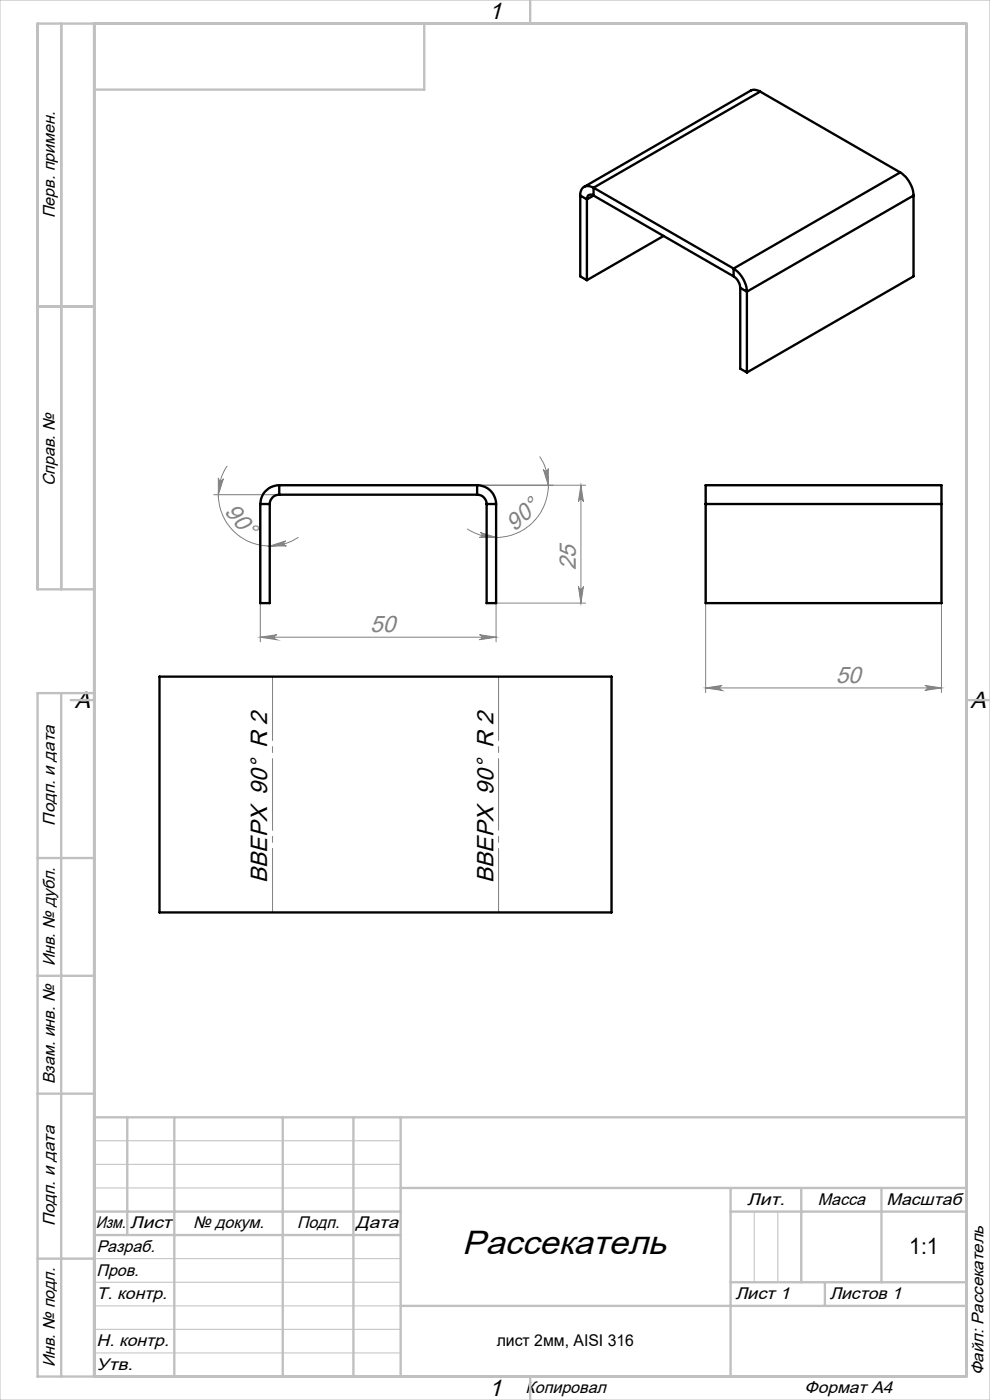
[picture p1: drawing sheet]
<svg xmlns="http://www.w3.org/2000/svg" width="210mm" height="297mm" viewBox="0 0 210 297" stroke-linecap="round" stroke-linejoin="round" font-family="sans-serif">
<g fill="none" stroke="#808080" stroke-width=".21">
<path d="M48.2 98.8a10.9 10.9 0 0 0 1.3 13.8 10.9 10.9 0 0 0 13.8 1.4M114.5 96.8a11.1 11.1 0 0 1-1.5 14 11.1 11.1 0 0 1-13.9 1.4M115.3 99.6a.54 .54 0 0 0 .5 .4 .54 .54 0 0 0 .5-.6v3.5zM45.3 104.9h13.9M46.3 101.4a.54 .54 0 0 0 .5 .6 .54 .54 0 0 0 .6-.4l-1.1 3.3zM57.2 115.8l3.4-1a.54 .54 0 0 0-.4 .5 .54 .54 0 0 0 .5 .5zM101.2 102.9h23M101.8 113l3.4 1h-3.5a.54 .54 0 0 0 .6-.4 .54 .54 0 0 0-.5-.6zM123.2 102.9v25M123.2 102.9l.6 3.5a.53 .53 0 0 0-.6-.5 .53 .53 0 0 0-.5 .5zM55.2 135.2l3.5-.5a.53 .53 0 0 0-.5 .5 .53 .53 0 0 0 .5 .5zM55.2 127.9v8.3"/>
<path d="M55.2 135.2h50M101.7 134.7l3.5 .5-3.5 .5a.53 .53 0 0 0 .5-.5 .53 .53 0 0 0-.5-.5zM122.7 124.4a.53 .53 0 0 0 .5 .6 .53 .53 0 0 0 .6-.6l-.6 3.5zM124.2 127.9h-19v8.3M149.7 127.9v19M199.7 127.9v19M149.7 145.9h50M149.7 145.9l3.5-.5a.53 .53 0 0 0-.5 .5 .53 .53 0 0 0 .5 .6zM196.2 145.4l3.5 .5-3.5 .6a.53 .53 0 0 0 .5-.6 .53 .53 0 0 0-.5-.5z"/>
</g>
<path d="M57.8 143.5v50M105.8 143.5v50" fill="none" stroke="#808080" stroke-width=".21" stroke-dasharray="15.2 1.3 1.3 1.3" stroke-dashoffset="1.7"/>
<path d="M0 0h210v297h-210zM20 242h65M20 247h65M20 252h65M160 257v15M165 257v15M20 267h65M20 272h65M20 277h65M20 282h65M20 287h65" fill="none" stroke="#c0c0c0" stroke-width=".21"/>
<g fill="none" stroke="#c0c0c0" stroke-width=".5">
<path d="M13 5v120M20 5v287M90 5v14h-70M112.5 0v5M8 65h12M20 125h-12v-120h197v287h-197v-145h12M13 147v145M15 148.5h5M205 148.5h5M8 182h12M8 207h12M8 232h12"/>
<path d="M20 237h185M27 237v25M37 237v55M60 237v55M75 237v55M85 237v55M20 257h65M85 252h120M155 252v40M155 257h50M170 252v20M187 252v20"/>
<path d="M8 267h12M20 262h65M85 277h120M155 272h50M175 272v5M112.5 292v5"/>
</g>
<g fill="#808080">
<path d="M55.2 135.2l3.5-.5a.53 .53 0 0 0-.5 .5 .53 .53 0 0 0 .5 .5zM101.7 134.7l3.5 .5-3.5 .5a.53 .53 0 0 0 .5-.5 .53 .53 0 0 0-.5-.5z"/>
<path d="M149.7 145.9l3.5-.5a.53 .53 0 0 0-.5 .5 .53 .53 0 0 0 .5 .6zM196.2 145.4l3.5 .5-3.5 .6a.53 .53 0 0 0 .5-.6 .53 .53 0 0 0-.5-.5z"/>
<path d="M101.8 113l3.4 1h-3.5a.54 .54 0 0 0 .6-.4 .54 .54 0 0 0-.5-.6zM115.3 99.6a.54 .54 0 0 0 .5 .4 .54 .54 0 0 0 .5-.6v3.5z"/>
<path d="M122.7 124.4a.53 .53 0 0 0 .5 .6 .53 .53 0 0 0 .6-.6l-.6 3.5zM123.2 102.9l.6 3.5a.53 .53 0 0 0-.6-.5 .53 .53 0 0 0-.5 .5z"/>
<path d="M46.3 101.4a.54 .54 0 0 0 .5 .6 .54 .54 0 0 0 .6-.4l-1.1 3.3zM57.2 115.8l3.4-1a.54 .54 0 0 0-.4 .5 .54 .54 0 0 0 .5 .5z"/>
</g>
<g fill="none" stroke="#000" stroke-width=".5">
<path d="M161.3 19.4l-1.2-.4-.9 .2-35.3 20.4M161.3 19.4l-35.4 20.4M161.3 19.4l29.7 17.2M125.9 39.8a1.73 1.73 0 0 0-2-.2 1.73 1.73 0 0 0-.8 1.9M125.9 39.8l29.7 17.2M125.9 39.8v1.7M191 36.6a6.4 6.4 0 0 1 2.8 4.9M191 36.6l-35.4 20.4M123.1 41.5l1.4 .8M123.1 41.5v17.1l1.4 .8M124.5 42.3v17.1M125.9 41.5a.85 .85 0 0 0-1-.1 .85 .85 0 0 0-.4 .9"/>
<path d="M125.9 41.5l29.7 17.1M125.9 41.5l-1.4 .8M140.8 50.1l-16.3 9.3M155.6 57a6.4 6.4 0 0 1 2.8 4.9M155.6 58.6a3.2 3.2 0 0 1 1.4 2.5M155.6 57v1.6M193.8 41.5l-35.4 20.4M193.8 41.5v17.1l-35.4 20.4M157 61.1l1.4 .8M157 61.1v17.1l1.4 .8M158.4 61.9v17.1M55.2 106.9h2"/>
<path d="M55.2 106.9v21h2v-21M59.2 102.9a4.1 4.1 0 0 0-4 4M59.2 104.9a1.99 1.99 0 0 0-2 2M59.2 102.9v2M59.2 104.9h42M59.2 102.9h42M101.2 104.9a1.99 1.99 0 0 1 2 2M101.2 102.9a4 4 0 0 1 4 4M101.2 102.9v2M103.2 106.9h2M103.2 106.9v21h2v-21M149.7 106.9v-4h50v4"/>
<path d="M149.7 106.9h50M149.7 106.9v21h50v-21M33.8 143.5h95.9v50.1h-95.9z"/>
</g>
<text font-size="7.1" x="98.1" y="266.1">Рассекатель</text>
<g font-size="5">
<text x="103.7" y="4.1">1</text>
<text x="15.9" y="150.1">A</text>
<text x="205.9" y="150.1">A</text>
<text x="56.7" y="187.3" transform="rotate(-90 56.7 187.3)">ВВЕРХ 90° R 2</text>
<text x="104.7" y="187.3" transform="rotate(-90 104.7 187.3)">ВВЕРХ 90° R 2</text>
<text x="103.7" y="296.1">1</text>
</g>
<g font-size="5" fill="#808080">
<text x="47.5" y="108.7" transform="rotate(49 47.5 108.7)">90°</text>
<text x="109.2" y="112.8" transform="rotate(-42 109.2 112.8)">90°</text>
<text x="122.2" y="121" transform="rotate(-90 122.2 121)">25</text>
<text x="78.5" y="134.1">50</text>
<text x="177.3" y="144.8">50</text>
</g>
<text font-size="4.8" x="192.9" y="266">1:1</text>
<g font-size="3.6">
<text x="11.6" y="46.3" transform="rotate(-90 11.6 46.3)">Перв. примен.</text>
<text x="11.6" y="103.2" transform="rotate(-90 11.6 103.2)">Справ. №</text>
<text x="11.6" y="175.1" transform="rotate(-90 11.6 175.1)">Подп. и дата</text>
<text x="11.6" y="205" transform="rotate(-90 11.6 205)">Инв. № дубл.</text>
<text x="11.6" y="230" transform="rotate(-90 11.6 230)">Взам. инв. №</text>
<text x="158.5" y="255.6">Лит.</text>
<text x="173.5" y="255.6">Масса</text>
<text x="188.1" y="255.6">Масштаб</text>
<text x="11.6" y="260.1" transform="rotate(-90 11.6 260.1)">Подп. и дата</text>
<text x="20.3" y="260.6">Изм.</text>
<text x="27.6" y="260.6">Лист</text>
<text x="41" y="260.6">№ докум.</text>
<text x="63" y="260.6">Подп.</text>
<text x="75.5" y="260.6">Дата</text>
<text x="20.5" y="265.6">Разраб.</text>
<text x="20.5" y="275.6">Т. контр.</text>
<text x="20.5" y="270.6">Пров.</text>
<text x="156" y="275.6">Лист 1</text>
<text x="176" y="275.6">Листов 1</text>
<text x="20.5" y="285.6">Н. контр.</text>
<text x="11.6" y="290" transform="rotate(-90 11.6 290)">Инв. № подл.</text>
<text x="20.5" y="290.6">Утв.</text>
<text x="208.6" y="291.8" transform="rotate(-90 208.6 291.8)">Файл: Рассекатель</text>
<text x="111.5" y="295.6">Копировал</text>
<text x="170.7" y="295.6">Формат А4</text>
</g>
<text font-size="3.4" x="105.4" y="285.6">лист 2мм, AISI 316</text>
</svg>
